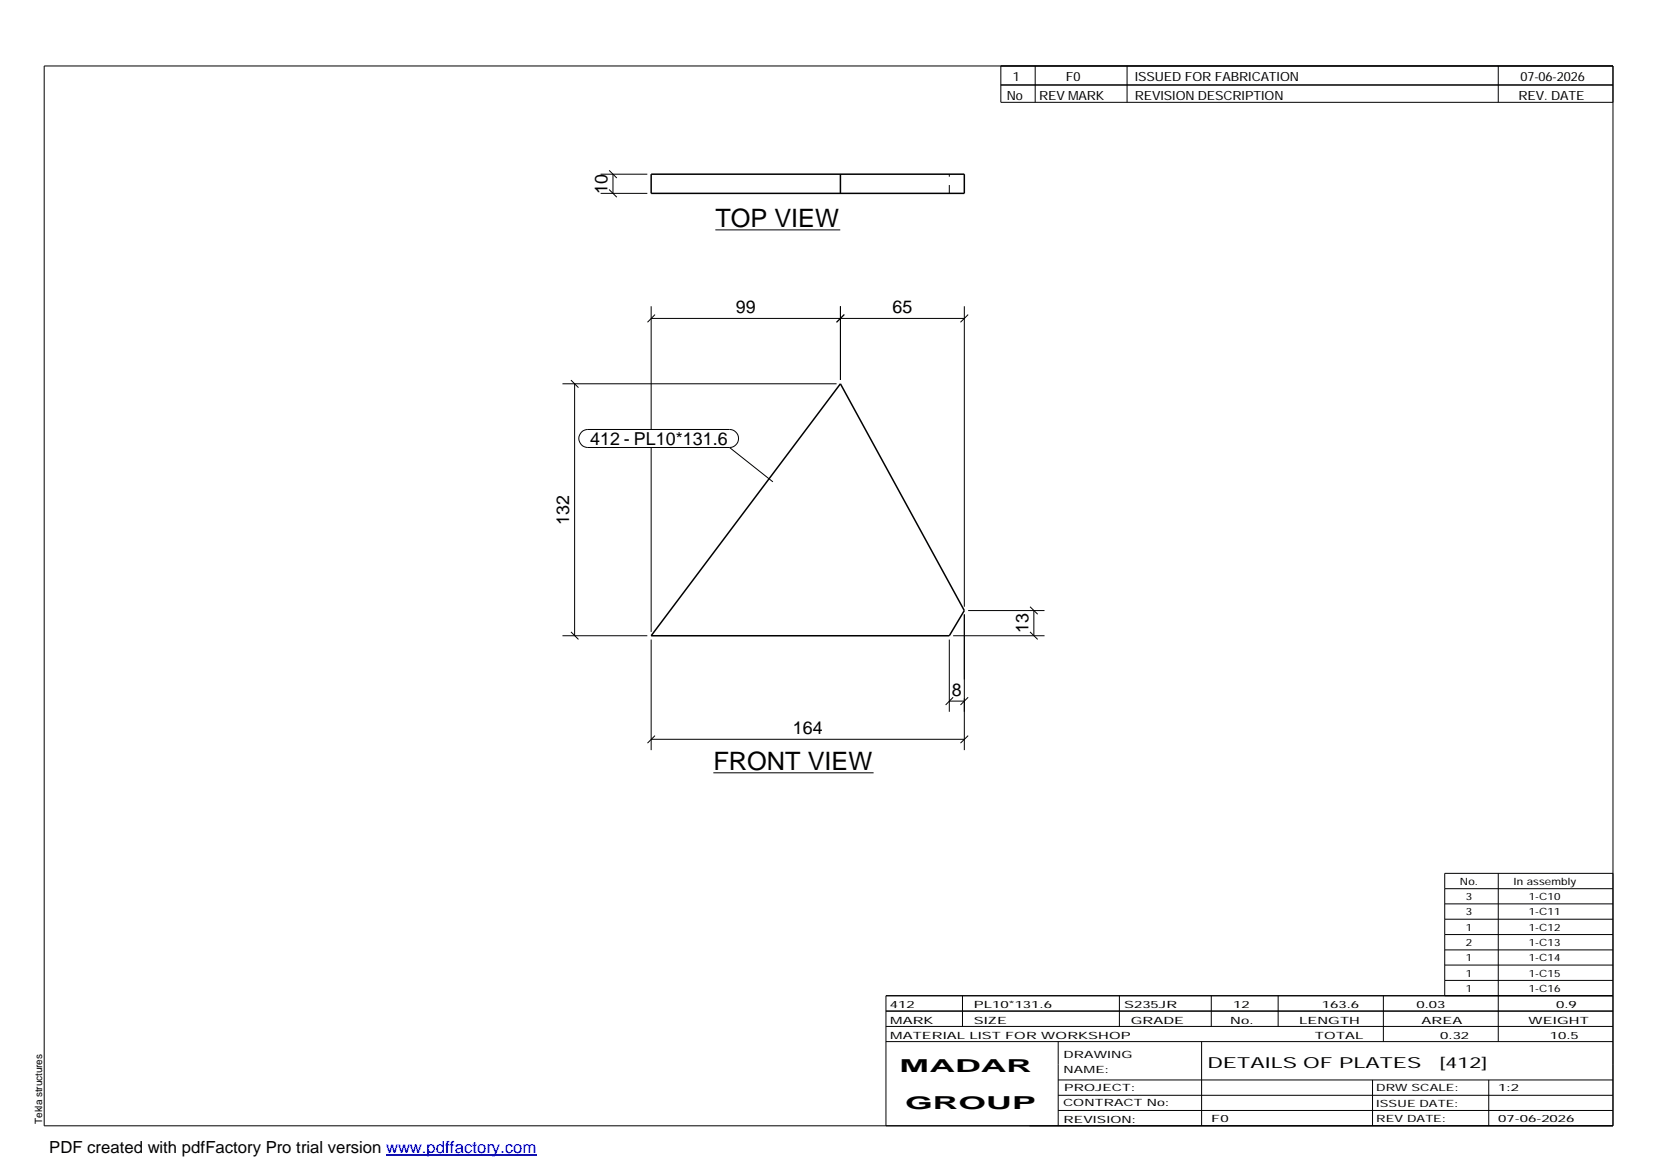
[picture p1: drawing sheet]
<svg xmlns="http://www.w3.org/2000/svg" width="420mm" height="297mm" viewBox="0 0 420 297" stroke-linecap="round" stroke-linejoin="round" font-family="sans-serif">
<path d="M165.3 44.2h79.5v4.9h-79.5zM213.4 44.2v4.9M213.4 97.4l31.4 57.6-3.8 6.4h-75.7z" fill="none" stroke="#000" stroke-width=".38"/>
<path d="M241 49.1v-4.9" fill="none" stroke="#000" stroke-width=".25" stroke-dasharray="2.1 2.1" stroke-linecap="butt"/>
<g fill="none" stroke="#000" stroke-width=".25">
<path d="M11.2 16.7h398.3v269.1h-398.3zM254.1 16.7v9.3h155.4M262.8 16.7v9.3M286.1 16.7v9.3M380.4 16.7v9.3M254.1 21.6h155.4M152.5 49.1h11.8M152.5 44.2h11.8M154.6 48.1l2 2M154.6 43.3l2 1.9M155.6 44.2v4.9M181.6 58.4h31.7"/>
<path d="M165.3 77.8v31.2M166.3 79.9l-1.9 1.9M213.4 77.8v18.7M214.3 79.9l-1.9 1.9M244.8 77.8v76.2M245.8 79.9l-2 1.9M142.8 97.4h69.6M144.9 96.5l2 1.9M145.9 97.4v64M165.3 80.8h79.5M147.6 109.7l.8-.5 .8-.2h36a2.29 2.29 0 0 1 2.3 2.3 2.29 2.29 0 0 1-2.3 2.3h-36a2.3 2.3 0 0 1-2.1-1.4 2.3 2.3 0 0 1 .5-2.5zM165.3 113.6v46.8"/>
<path d="M185.2 113.6l11 8.7M244.8 156v34.4M245.8 155h19.4M261.5 154l1.9 1.9M262.5 155v6.4M142.8 161.4h21.5M144.9 160.4l2 1.9M165.3 162.4v28M241 178h3.8M241 162.4v18.3M242 161.4h23.2M242 177l-1.9 2"/>
<path d="M245.8 177l-2 2M261.5 160.4l1.9 1.9M165.3 187.7h79.5M166.3 186.8l-1.9 1.9M181.1 196.2h40.7M245.8 186.8l-2 1.9M366.8 225.6h42.7M366.8 229.5h42.7M366.8 233.4h42.7M366.8 237.3h42.7M380.4 221.7v42.7M409.5 221.7h-42.7v31.1"/>
<path d="M224.9 256.7h184.6M244.3 252.8v7.8M284.2 252.8v7.8M307.5 252.8v7.8M324.5 252.8v7.8M351.2 252.8v11.6M366.8 241.2h42.7M366.8 245h42.7M366.8 248.9h42.7M409.5 252.8h-184.6v33M224.9 264.4h184.6M224.9 260.6h184.6"/>
<path d="M268.6 264.4v21.4M268.6 274.2h140.9M268.6 278.1h140.9M305.1 264.4v21.4M348.4 274.2v11.6M378 274.2v11.6M268.6 281.9h140.9"/>
</g>
<path d="M98 293.3h38.2" fill="none" stroke="#00f" stroke-width=".3"/>
<g font-size="6.4">
<text x="181.6" y="57.6">TOP VIEW</text>
<text x="181.1" y="195.5">FRONT VIEW</text>
</g>
<g font-size="4.5">
<text x="154.3" y="49.2" transform="rotate(-90 154.3 49.2)">10</text>
<text x="186.8" y="79.4">99</text>
<text x="226.6" y="79.4">65</text>
<text x="149.8" y="113">412 - PL10*131.6</text>
<text x="144.5" y="133.2" transform="rotate(-90 144.5 133.2)">132</text>
<text x="261.1" y="160.7" transform="rotate(-90 261.1 160.7)">13</text>
<text x="241.6" y="176.6">8</text>
<text x="201.3" y="186.3">164</text>
<text x="228.4" y="272.3">MADAR</text>
<text x="229.8" y="281.6">GROUP</text>
</g>
<text font-size="4.2" x="12.5" y="292.7">PDF created with pdfFactory Pro trial version www.pdffactory.com</text>
<g font-size="3.9">
<text x="306.5" y="271.3">DETAILS OF PLATES</text>
<text x="365.4" y="271.3">[412]</text>
</g>
<g font-size="3.2">
<text x="257.1" y="20.5">1</text>
<text x="270.6" y="20.5">F0</text>
<text x="288.1" y="20.5">ISSUED FOR FABRICATION</text>
<text x="386" y="20.5">07-06-2026</text>
<text x="255.6" y="25.5">No</text>
<text x="263.8" y="25.5">REV MARK</text>
<text x="288.1" y="25.5">REVISION DESCRIPTION</text>
<text x="385.5" y="25.5">REV. DATE</text>
</g>
<g font-size="2.5">
<text x="370.6" y="224.6">No.</text>
<text x="384.3" y="224.6">In assembly</text>
<text x="372.1" y="228.5">3</text>
<text x="372.1" y="232.4">3</text>
<text x="388.1" y="228.5">1-C10</text>
<text x="388.1" y="232.4">1-C11</text>
<text x="372.1" y="236.3">1</text>
<text x="388.1" y="236.3">1-C12</text>
<text x="372.1" y="240.2">2</text>
<text x="372.1" y="244.1">1</text>
<text x="388.1" y="240.2">1-C13</text>
<text x="388.1" y="244.1">1-C14</text>
<text x="372.1" y="247.9">1</text>
<text x="372.1" y="251.8">1</text>
<text x="388.1" y="247.9">1-C15</text>
<text x="388.1" y="251.8">1-C16</text>
<text x="225.9" y="255.9">412</text>
<text x="247.3" y="255.9">PL10*131.6</text>
<text x="285.4" y="255.9">S235JR</text>
<text x="313.1" y="255.9">12</text>
<text x="335.6" y="255.9">163.6</text>
<text x="359.6" y="255.9">0.03</text>
<text x="395.1" y="255.9">0.9</text>
<text x="226" y="263.7">MATERIAL LIST FOR WORKSHOP</text>
<text x="226" y="259.9">MARK</text>
<text x="247.2" y="259.9">SIZE</text>
<text x="287.1" y="259.9">GRADE</text>
<text x="312.3" y="259.9">No.</text>
<text x="329.8" y="259.9">LENGTH</text>
<text x="333.8" y="263.7">TOTAL</text>
<text x="360.9" y="259.9">AREA</text>
<text x="365.6" y="263.7">0.32</text>
<text x="388.1" y="259.9">WEIGHT</text>
<text x="393.4" y="263.7">10.5</text>
<text x="270" y="268.5">DRAWING</text>
<text x="270" y="272.5">NAME:</text>
<text x="269.9" y="280.9">CONTRACT No:</text>
<text x="270.2" y="277">PROJECT:</text>
<text x="349.4" y="277.1">DRW SCALE:</text>
<text x="349.4" y="281">ISSUE DATE:</text>
<text x="380.4" y="277.1">1:2</text>
<text x="10.7" y="285.4" transform="rotate(-90 10.7 285.4)">Tekla structures</text>
<text x="270" y="285">REVISION:</text>
<text x="307.5" y="284.8">F0</text>
<text x="349.4" y="284.8">REV DATE:</text>
<text x="380.4" y="284.8">07-06-2026</text>
</g>
</svg>
